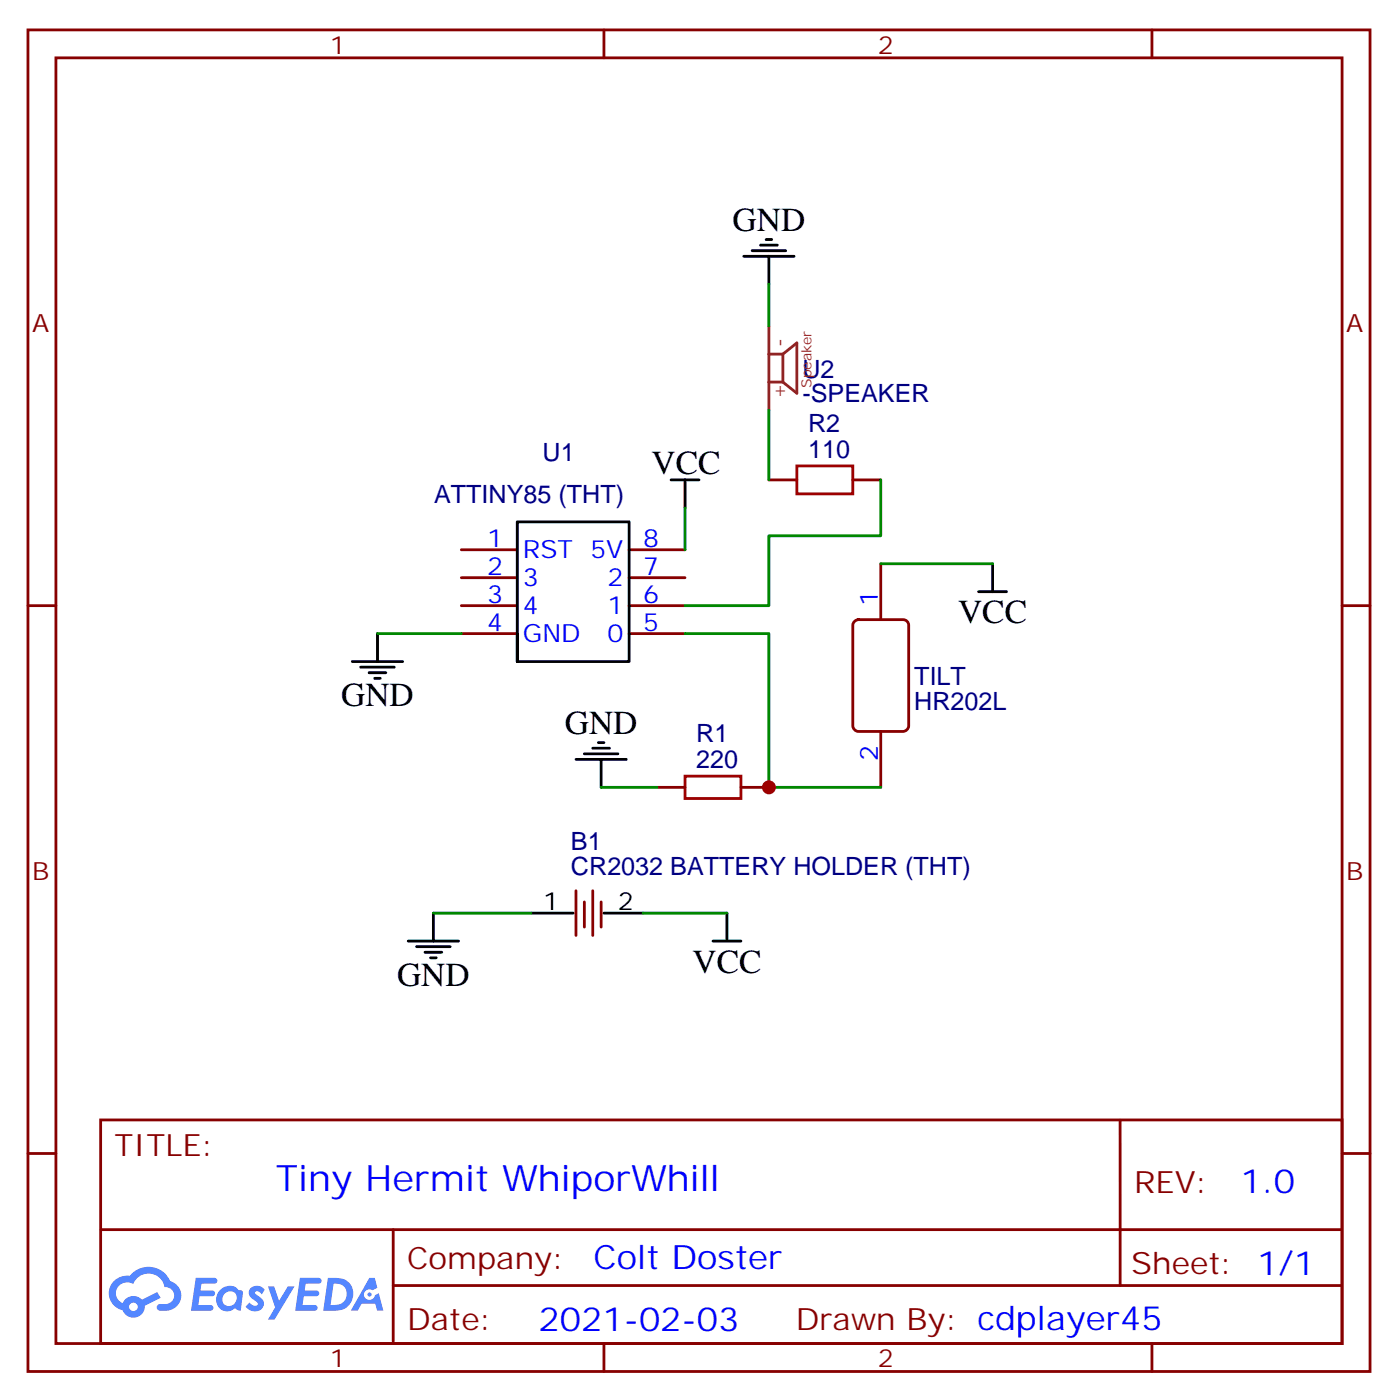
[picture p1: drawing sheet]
<svg xmlns="http://www.w3.org/2000/svg" width="176mm" height="177mm" viewBox="0 0 176 177" stroke-linecap="round" stroke-linejoin="round" font-family="sans-serif">
<g fill="none" stroke="#870000" stroke-width=".35">
<path d="M3.5 3.8h169.4v169.3h-169.4zM7.1 7.3h162.2v162.3h-162.2zM76.2 3.8v3.5M145.3 3.8v3.5M3.5 76.4h3.6M169.3 76.4h3.6M3.5 145.6h3.6M12.7 141.4h156.6v28.2h-156.6zM12.7 155.2h156.5M49.6 155.2v14.1M141.3 141.4v20.9M169.3 145.6h3.6"/>
<path d="M49.6 162.3h119.6M76.2 169.6v3.5M145.3 169.6v3.5"/>
</g>
<g fill="#5487ff">
<path d="M31.7 162.5a1.22 1.22 0 0 1 1.7 .3l-.4 .6-.4-.4h-.4v.2a2.96 2.96 0 0 1 1.1 1.2 1.14 1.14 0 0 1-.7 1.1 1.14 1.14 0 0 1-1.2-.2l-.4-.4 .5-.5a.66 .66 0 0 0 1 .3v-.3a2.71 2.71 0 0 1-1.1-1.1 .78 .78 0 0 1 .3-.8z"/>
<path d="M24.7 161.3h1.5a1.22 1.22 0 0 1 1.2 .2 .37 .37 0 0 1-.4 .5h-1.6l-.1 .9h1.5a.37 .37 0 0 1 .3 .4 .37 .37 0 0 1-.3 .3h-1.6l-.2 1.1h.8a1.15 1.15 0 0 1 1.1 .2 .36 .36 0 0 1-.3 .5h-2.5z"/>
<path d="M37.8 161.3h1.6a1.23 1.23 0 0 1 1.1 .2 .37 .37 0 0 1-.3 .5h-1.6l-.2 .9h1.6a.37 .37 0 0 1 .3 .4 .37 .37 0 0 1-.4 .3h-1.6l-.1 1.1h.7a1.15 1.15 0 0 1 1.1 .2 .36 .36 0 0 1-.3 .5h-2.5z"/>
<path d="M46.6 161.3h.7l.3 1.2-.6 .4a.69 .69 0 0 0-1 .2 .69 .69 0 0 0 .4 1 .69 .69 0 0 0 .9-.6l.5-.3 .6 2.2h-.8l-.3-.9h-1.7l-.5 .9h-.8z"/>
<path d="M33.8 162.4h.8l.6 1.8 1.1-1.8h.9l-2.6 4.2h-.8l.9-1.6z"/>
<path d="M41.4 161.3l-.6 4.1a5.9 5.9 0 0 0 2.7-.2 2.09 2.09 0 0 0 1-2.6 2.09 2.09 0 0 0-2.4-1.3zM42.1 162a1.36 1.36 0 0 1 1.7 1.2 1.36 1.36 0 0 1-1.4 1.5h-.7z"/>
<path d="M27.7 162.9a1.5 1.5 0 0 0-.3 1.9 1.5 1.5 0 0 0 1.8 .6l.4-.3 .4 .3h.4l.3-2.3-.2-.2h-.1a.53 .53 0 0 1-.6-.4 1.63 1.63 0 0 0-2.1 .4zM28.3 163.3a.89 .89 0 0 1 1.4 0 .89 .89 0 0 1-.2 1.3 .89 .89 0 0 1-1.3 0 .89 .89 0 0 1 .1-1.3z"/>
<path d="M14.4 161.7a2.18 2.18 0 0 0 1.1 3.7 1.44 1.44 0 0 0 1.6 .9 1.44 1.44 0 0 0 1.2-1.5l2-1-.5-.7-1.9 .9a1.47 1.47 0 0 0-2.4 .5 1.39 1.39 0 0 1-.7-2 1.39 1.39 0 0 1 2-.4 2.08 2.08 0 0 1 2.2-1.3 2.08 2.08 0 0 1 1.8 1.7 1.07 1.07 0 0 1 1.2 .9 1.07 1.07 0 0 1-1 1.2h-.7a.43 .43 0 0 0-.5 .4 .43 .43 0 0 0 .4 .4 2.17 2.17 0 0 0 2.7-1.9 1.93 1.93 0 0 0-1.4-1.8 2.98 2.98 0 0 0-5.1-.7h-.3a2.38 2.38 0 0 0-1.7 .7zM16.3 165a.55 .55 0 0 1 1.1 0 .55 .55 0 0 1-1.1 0z"/>
<circle cx="46.6" cy="163.4" r=".26"/>
</g>
<g fill="none" stroke="#870000" stroke-width=".35">
<path d="M58.2 69.4h7.1M58.2 72.9h7.1M58.2 76.4h7.1M58.2 80h7.1M79.4 69.4h7M79.4 72.9h7M79.4 76.4h7M79.4 80h7M97 60.6h3.5M107.6 60.6h3.5M107.8 78.4l.5-.2h5.6a.71 .71 0 0 1 .8 .7v12.7a.76 .76 0 0 1-.8 .7h-5.6a.76 .76 0 0 1-.7-.7v-12.7zM111.1 71.2v7"/>
<path d="M82.9 99.4h3.5M93.5 99.4h3.5M111.1 92.3v7.1M72.7 112.4v5.7M73.7 113.8v3.2M74.8 112.4v5.7M75.8 113.8v3.2"/>
</g>
<g fill="none" stroke="#000" stroke-width=".35">
<path d="M93.8 32.3h6.4M94.9 31.6h4.2M96 30.9h2.1M96.7 30.2h.7M97 32.3v3.6M47.6 80v3.5M65.3 80v3.5h14.1v-17.6h-14.1v17.6M84.7 60.6h3.5M86.4 60.6v3.5M123.5 74.7h3.5M125.2 71.2v3.5M44.4 83.5h6.4"/>
<path d="M45.5 84.2h4.2M46.6 84.9h2.1M47.3 85.6h.7M72.7 95.8h6.3M73.7 95.1h4.3M74.8 94.4h2.1M75.5 93.7h.7M75.8 95.8v3.6M51.5 118.8h6.4M52.6 119.5h4.2M54.7 115.3v3.5M67 115.3h5.3"/>
<path d="M76.2 115.3h4.9M90 118.8h3.5M91.7 115.3v3.5M53.6 120.2h2.1M54.3 120.9h.7"/>
</g>
<path d="M97 44.7h1.8M97 41.2v10.6M97 48.2h1.8M98.8 44.7v3.5M98.8 44.7l1.7-1.4v6.3l-1.7-1.4" fill="none" stroke="#8c2424" stroke-width=".35"/>
<path d="M100.5 58.8h7.1v3.5h-7.1zM86.4 98h7.1v2.8h-7.1z" fill="none" stroke="#a10000" stroke-width=".35"/>
<path d="M97 35.9v5.3M97 51.8v8.8M47.6 80h10.6M86.4 80h10.6v19.4h14.1M86.4 64.1v5.3M111.1 60.6v7h-14.1v8.8h-10.6M111.1 71.2h14.1M75.8 99.4h7.1M54.7 115.3h12.3M81.1 115.3h10.6" fill="none" stroke="#008700" stroke-width=".35"/>
<circle cx="97" cy="99.4" r=".88" fill="#c00"/>
<text font-size="4.6" fill="#00f" x="34.8" y="150.4">Tiny Hermit WhiporWhill</text>
<g font-size="4.2">
<text x="92.4" y="29.1">GND</text>
<text x="82.2" y="59.9">VCC</text>
<text x="120.9" y="78.7">VCC</text>
<text x="43" y="89.1">GND</text>
<text x="71.3" y="92.6">GND</text>
<text x="50.1" y="124.4">GND</text>
<text x="87.4" y="122.7">VCC</text>
</g>
<g font-size="4.2" fill="#00f">
<text x="156.5" y="150.6">1.0</text>
<text x="74.9" y="160.2">Colt Doster</text>
<text x="68" y="168">2021-02-03</text>
</g>
<g font-size="3.9" fill="#800">
<text x="14.5" y="145.9">TITLE:</text>
<text x="143.1" y="150.6">REV:</text>
<text x="51.4" y="160.1">Company:</text>
<text x="142.7" y="160.8">Sheet: 1/1</text>
<text x="51.4" y="167.8">Date:</text>
<text x="100.4" y="167.9">Drawn By: cdplayer45</text>
</g>
<g font-size="3.2" fill="#800">
<text x="41.6" y="6.8">1</text>
<text x="110.8" y="6.8">2</text>
<text x="4.1" y="41.9">A</text>
<text x="169.9" y="41.9">A</text>
<text x="4.1" y="111">B</text>
<text x="169.9" y="111">B</text>
<text x="41.6" y="172.6">1</text>
<text x="110.8" y="172.6">2</text>
</g>
<g font-size="3.2" fill="#000080">
<text x="101.2" y="47.7">U2</text>
<text x="101.2" y="50.8">-SPEAKER</text>
<text x="68.4" y="58.2">U1</text>
<text x="102" y="57.7">110</text>
<text x="102" y="54.5">R2</text>
<text x="54.8" y="63.5">ATTINY85 (THT)</text>
<text x="115.4" y="89.6">HR202L</text>
<text x="115.4" y="86.4">TILT</text>
<text x="87.9" y="93.7">R1</text>
<text x="87.9" y="96.9">220</text>
<text x="72" y="107.2">B1</text>
<text x="72" y="110.5">CR2032 BATTERY HOLDER (THT)</text>
</g>
<g font-size="3.2" fill="#00f">
<text x="61.5" y="69">1</text>
<text x="66" y="70.4">RST 5V</text>
<text x="81.1" y="69">8</text>
<text x="61.5" y="72.6">2</text>
<text x="61.5" y="76.1">3</text>
<text x="66" y="74">3</text>
<text x="66" y="77.5">4</text>
<text x="76.7" y="74">2</text>
<text x="76.7" y="77.5">1</text>
<text x="81.1" y="72.6">7</text>
<text x="81.1" y="76.1">6</text>
<text x="110.8" y="76.4" transform="rotate(-90 110.8 76.4)">1</text>
<text x="61.5" y="79.6">4</text>
<text x="66" y="81">GND</text>
<text x="76.7" y="81">0</text>
<text x="81.1" y="79.6">5</text>
<text x="110.8" y="96.1" transform="rotate(-90 110.8 96.1)">2</text>
</g>
<g font-size="3.2">
<text x="68.5" y="114.9">1</text>
<text x="78" y="114.9">2</text>
</g>
<g font-size="2.5" fill="#8d2323">
<text x="99.1" y="43.8" transform="rotate(-90 99.1 43.8)">-</text>
<text x="99.1" y="50.4" transform="rotate(-90 99.1 50.4)">+</text>
</g>
<text font-size="1.8" fill="#8d2323" x="102.4" y="49" transform="rotate(-90 102.4 49)">Speaker</text>
</svg>
